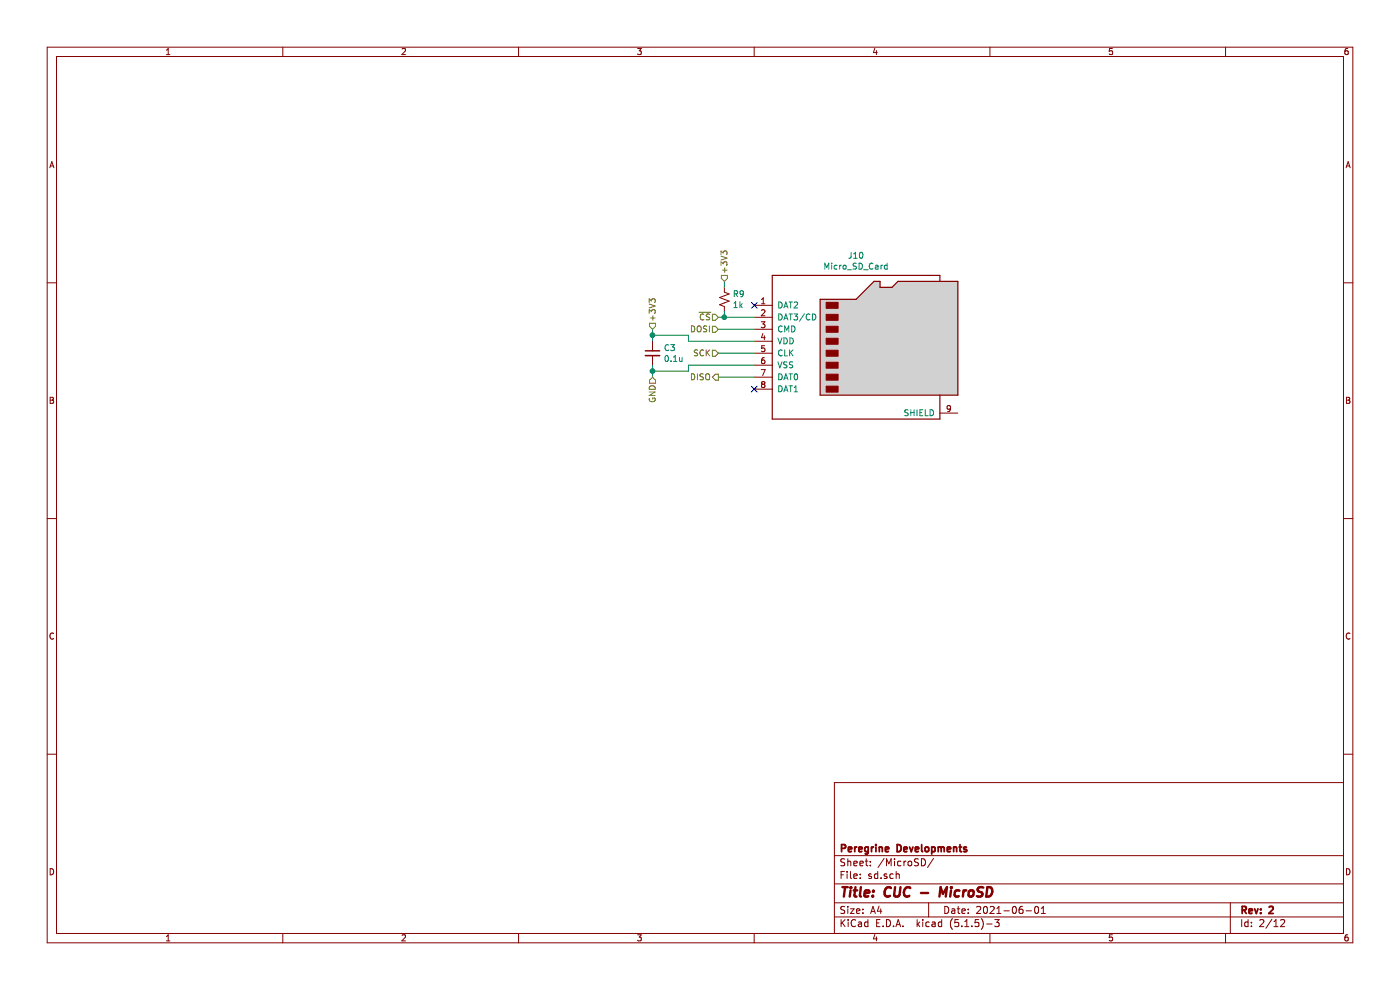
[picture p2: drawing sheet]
EESchema Schematic File Version 4
EELAYER 30 0
EELAYER END
$Descr A4 11693 8268
encoding utf-8
Sheet 5 12
Title "CUC - MicroSD"
Date "2021-06-01"
Rev "2"
Comp "Peregrine Developments"
Comment1 ""
Comment2 ""
Comment3 ""
Comment4 ""
$EndDescr
Text HLabel 5450 2750 1    50   Input ~ 0
+3V3
Text HLabel 6000 2750 0    50   Input ~ 0
DOSI
Text HLabel 6000 3150 0    50   Output ~ 0
DISO
Text HLabel 6000 2950 0    50   Input ~ 0
SCK
Text HLabel 6000 2650 0    50   Input ~ 0
~CS
$Comp
L Connector:Micro_SD_Card J10
U 1 1
P 7200 2850
F 0 "J10" H 7150 3567 50  0000 C CNN
F 1 "Micro_SD_Card" H 7150 3476 50  0000 C CNN
F 2 "Connector_Card:microSD_HC_Hirose_DM3D-SF" H 8350 3150 50  0001 C CNN
F 3 "http://katalog.we-online.de/em/datasheet/693072010801.pdf" H 7200 2850 50  0001 C CNN
	1    7200 2850
	1    0    0    -1  
$EndComp
Wire Wire Line
	6000 2650 6050 2650
Wire Wire Line
	6300 2750 6000 2750
Wire Wire Line
	6000 2950 6300 2950
Wire Wire Line
	6300 3150 6000 3150
NoConn ~ 6300 3250
NoConn ~ 6300 2550
$Comp
L Device:R_Small_US R9
U 1 1
P 6050 2500
F 0 "R9" H 6118 2546 50  0000 L CNN
F 1 "1k" H 6118 2455 50  0000 L CNN
F 2 "Resistor_SMD:R_0603_1608Metric" H 6050 2500 50  0001 C CNN
F 3 "~" H 6050 2500 50  0001 C CNN
	1    6050 2500
	1    0    0    -1  
$EndComp
Text HLabel 6050 2350 1    50   Input ~ 0
+3V3
Wire Wire Line
	6050 2350 6050 2400
Wire Wire Line
	6050 2600 6050 2650
Connection ~ 6050 2650
Wire Wire Line
	6050 2650 6300 2650
$Comp
L Device:C_Small C3
U 1 1
P 5450 2950
F 0 "C3" H 5542 2996 50  0000 L CNN
F 1 "0.1u" H 5542 2905 50  0000 L CNN
F 2 "Capacitor_SMD:C_0603_1608Metric" H 5450 2950 50  0001 C CNN
F 3 "~" H 5450 2950 50  0001 C CNN
	1    5450 2950
	1    0    0    -1  
$EndComp
Text HLabel 5450 3150 3    50   Input ~ 0
GND
Wire Wire Line
	5450 3150 5450 3100
Wire Wire Line
	5450 3100 5750 3100
Wire Wire Line
	5750 3100 5750 3050
Wire Wire Line
	5750 3050 6300 3050
Connection ~ 5450 3100
Wire Wire Line
	5450 3100 5450 3050
Wire Wire Line
	5450 2750 5450 2800
Wire Wire Line
	5450 2800 5750 2800
Wire Wire Line
	5750 2800 5750 2850
Wire Wire Line
	5750 2850 6300 2850
Connection ~ 5450 2800
Wire Wire Line
	5450 2800 5450 2850
$EndSCHEMATC
